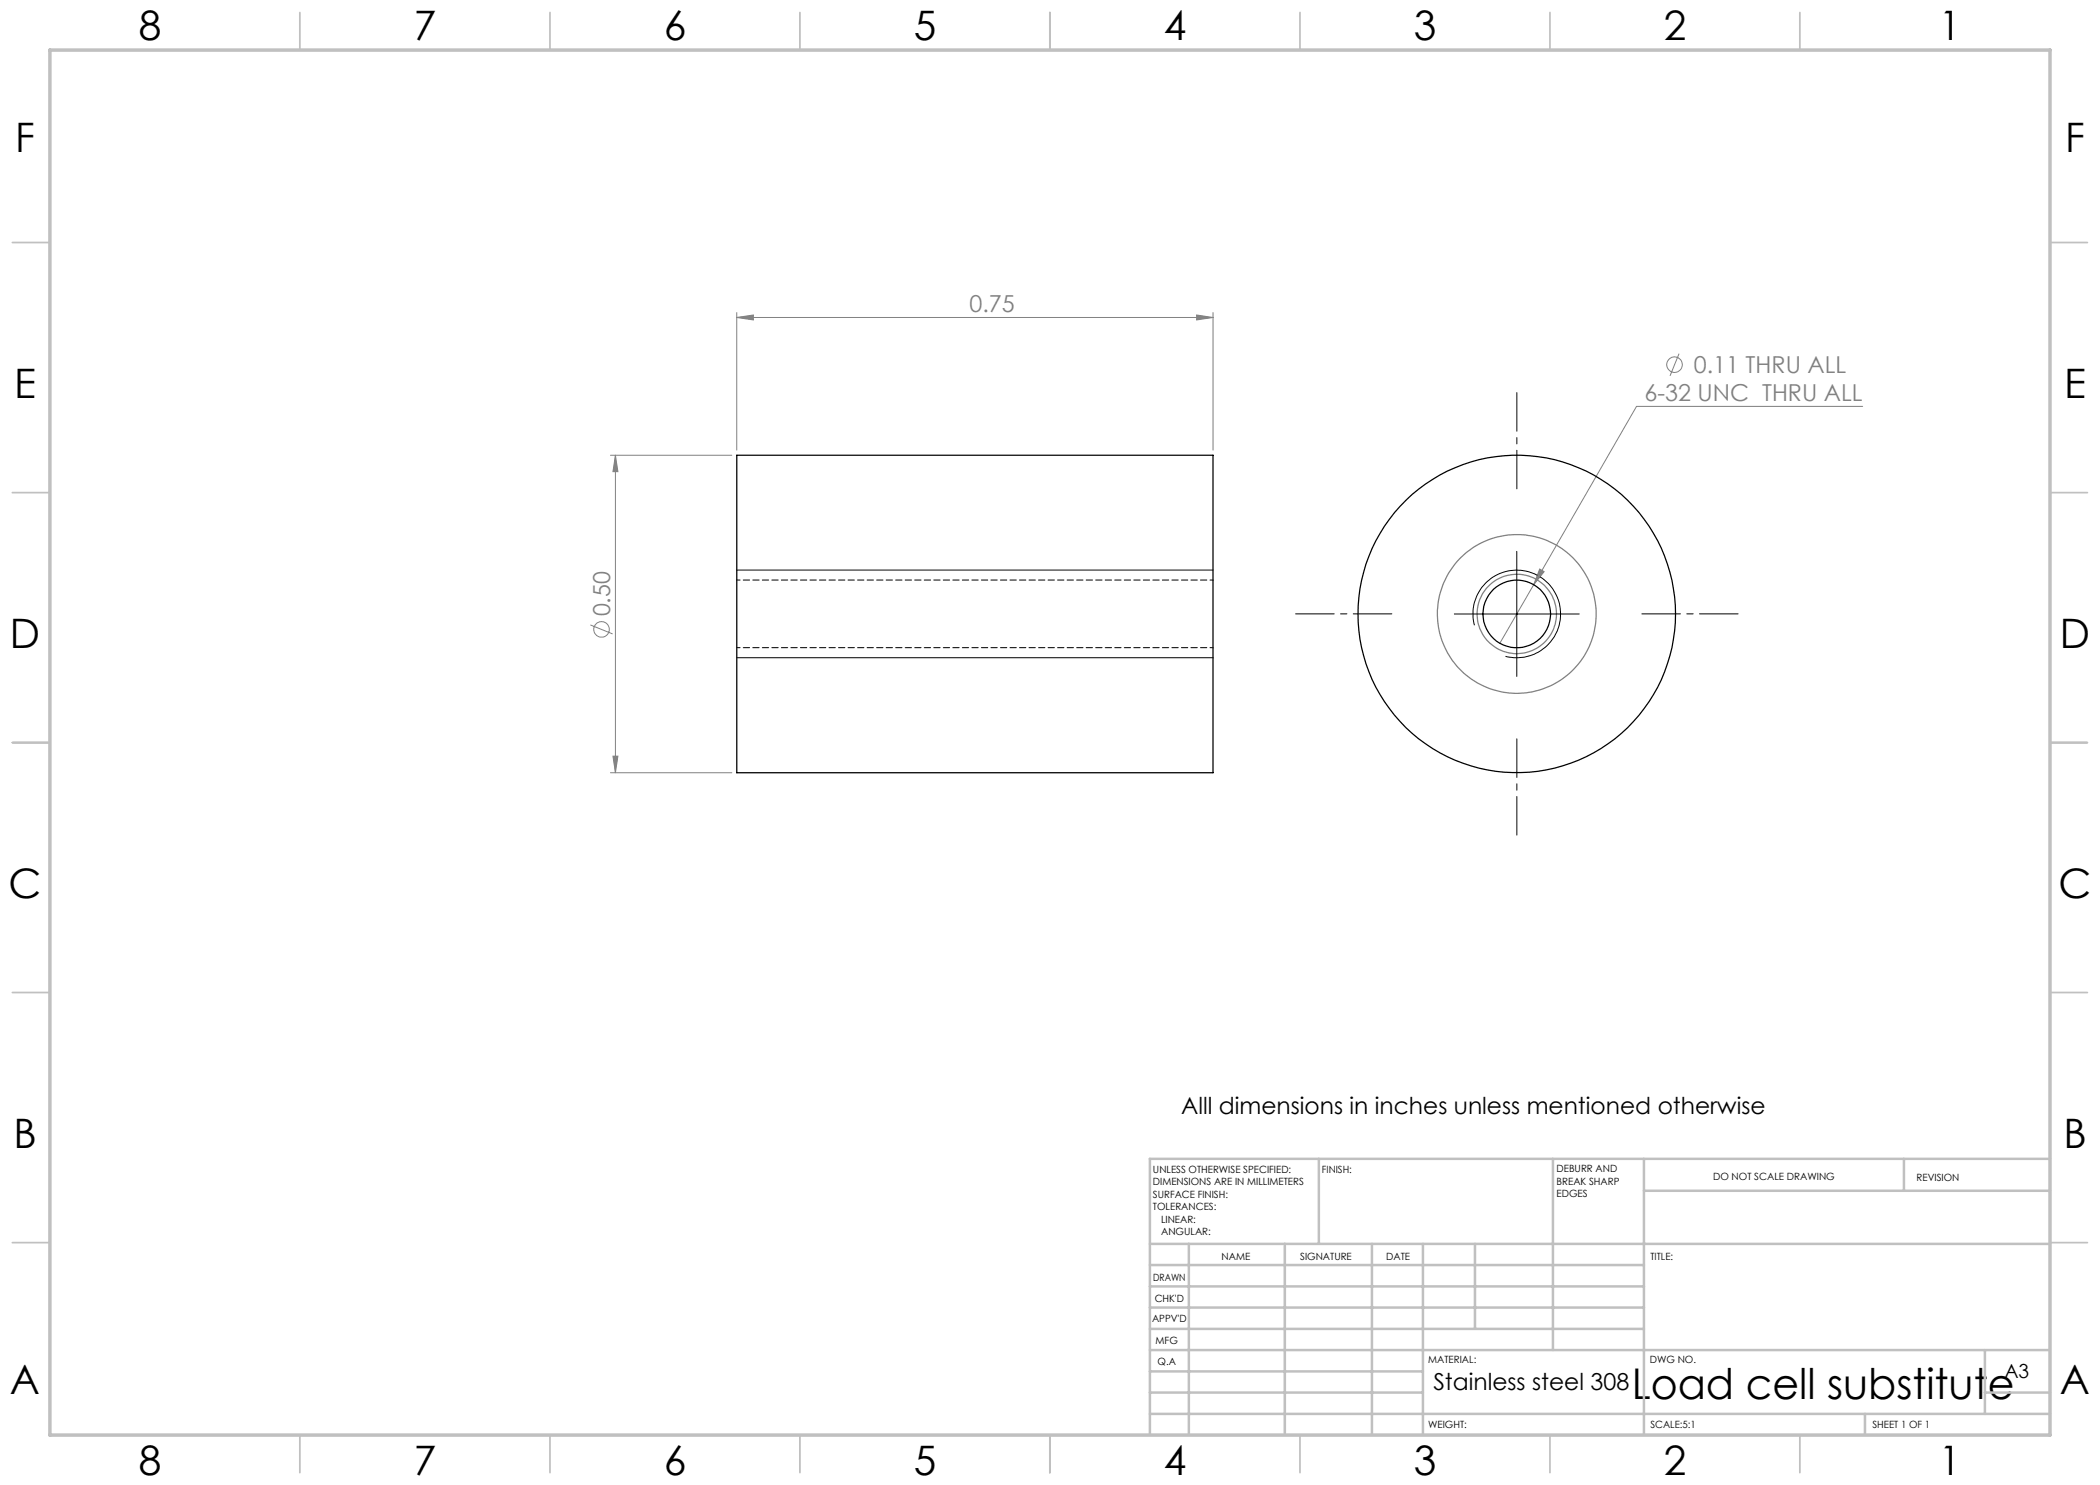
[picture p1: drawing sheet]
<svg xmlns="http://www.w3.org/2000/svg" width="420mm" height="297mm" viewBox="0 0 420 297" stroke-linecap="round" stroke-linejoin="round" font-family="sans-serif">
<g fill="none" stroke="#808080" stroke-width=".2">
<path d="M147.4 63.5l3.3-.5v1zM147.4 62.5v27.5M147.4 63.5h95.2M239.3 63l3.3 .5-3.3 .5zM242.6 62.5v27.5M335.8 70.7l-1.8 4.5M122.1 91h24.3M123.1 91v63.5M123.1 91l.5 3.3h-1zM372.5 81.3h-45.2l-20.6 35.6M306.7 116.9l-6.7 11.8M307.9 113.8l.9 .5-2.1 2.6z"/>
<path d="M118.1 125l4.4 1.8M122.1 154.5h24.3M122.6 151.2h1l-.5 3.3z"/>
<circle cx="334.9" cy="72.9" r="1.55"/>
<circle cx="120.3" cy="125.9" r="1.56"/>
</g>
<g fill="none" stroke="#808080" stroke-width=".25">
<circle cx="303.4" cy="122.8" r="15.9"/>
<circle cx="303.4" cy="122.8" r="7.9"/>
</g>
<path d="M147.4 114h95.2M303.4 110.3v25M147.4 131.5h95.2M290.9 122.8h24.9M294.9 125.1a8.8 8.8 0 0 1 7.7-11 8.8 8.8 0 0 1 9.5 9.5 8.8 8.8 0 0 1-11 7.7" fill="none" stroke="#000" stroke-width=".2"/>
<g fill="none" stroke="#c0c0c0" stroke-width=".35">
<path d="M60 2.5v7.5M110 2.5v7.5M160 2.5v7.5M210 2.5v7.5M260 2.5v7.5M310 2.5v7.5M360 2.5v7.5M2.5 48.5h7.5M410 48.5h7.5M2.5 98.5h7.5M410 98.5h7.5M2.5 148.5h7.5"/>
<path d="M410 148.5h7.5M2.5 198.5h7.5M410 198.5h7.5M2.5 248.5h7.5M410 248.5h7.5M60 287v7.5M110 287v7.5M160 287v7.5M210 287v7.5M260 287v7.5M310 287v7.5M360 287v7.5"/>
</g>
<g fill="none" stroke="#c0c0c0" stroke-width=".5">
<path d="M263.8 231.8v17M310.6 231.8v38.2M328.8 231.8v55.2M328.8 238.2h81.2M380.8 231.8v6.4M410 231.8h-180v55.2M230 248.8h180M230 257.3h98.8M230 253h98.8M237.8 248.8v38.2M257 248.8v38.2M274.4 248.8v38.2"/>
<path d="M284.6 248.8v38.2M295 248.8v17M230 265.8h98.8M230 261.5h98.8M230 278.5h54.6M230 274.3h54.6M230 270h180M397 278.5h13M397 270v12.8M230 282.8h180M373 282.8v4.2"/>
</g>
<path d="M10 10h400v277h-400z" fill="none" stroke="#c0c0c0" stroke-width=".7"/>
<path d="M303.4 97.8v-19.3M278.4 122.8h-19.3M328.4 122.8h19.2M303.4 147.8v19.2" fill="none" stroke="#000" stroke-width=".2" stroke-dasharray="15.2 1.3 1.3 1.3" stroke-dashoffset="7.5"/>
<g fill="#808080">
<path d="M307.9 113.8l.9 .5-2.1 2.6z"/>
<path d="M239.3 63l3.3 .5-3.3 .5zM147.4 63.5l3.3-.5v1z"/>
<path d="M123.1 91l.5 3.3h-1zM122.6 151.2h1l-.5 3.3z"/>
</g>
<g fill="none" stroke="#000" stroke-width=".25">
<path d="M147.4 91h95.2v63.5h-95.2z"/>
<circle cx="303.3" cy="122.8" r="6.8"/>
<circle cx="303.3" cy="122.8" r="31.8"/>
</g>
<path d="M242.6 116h-95.2M147.4 129.5h95.2" fill="none" stroke="#000" stroke-width=".2" stroke-dasharray="1.3 .6" stroke-dashoffset=".6"/>
<text font-size="8.5" x="326.3" y="279.7">Load cell substitute</text>
<g font-size="8.1">
<text x="27.8" y="8">8</text>
<text x="82.8" y="8">7</text>
<text x="132.8" y="8">6</text>
<text x="182.8" y="8">5</text>
<text x="232.8" y="8">4</text>
<text x="282.8" y="8">3</text>
<text x="332.8" y="8">2</text>
<text x="387.8" y="8">1</text>
<text x="3" y="30.4">F</text>
<text x="413" y="30.4">F</text>
<text x="2.8" y="79.6">E</text>
<text x="412.8" y="79.6">E</text>
<text x="2" y="129.6">D</text>
<text x="412" y="129.6">D</text>
<text x="1.7" y="179.6">C</text>
<text x="411.7" y="179.6">C</text>
<text x="2.7" y="229.6">B</text>
<text x="412.7" y="229.6">B</text>
<text x="2" y="278.9">A</text>
<text x="412" y="278.9">A</text>
<text x="27.8" y="295">8</text>
<text x="82.8" y="295">7</text>
<text x="132.8" y="295">6</text>
<text x="182.8" y="295">5</text>
<text x="232.8" y="295">4</text>
<text x="282.8" y="295">3</text>
<text x="332.8" y="295">2</text>
<text x="387.8" y="295">1</text>
</g>
<g font-size="4.7" fill="#808080">
<text x="193.9" y="62.5">0.75</text>
<text x="338.8" y="74.6">0.11 THRU ALL</text>
<text x="328.9" y="80.2">6-32 UNC THRU ALL</text>
<text x="122" y="123.3" transform="rotate(-90 122 123.3)">0.50</text>
</g>
<g font-size="4.7">
<text x="236.2" y="222.7">Alll dimensions in inches unless mentioned otherwise</text>
<text x="286.7" y="277.9">Stainless steel 308</text>
</g>
<text font-size="3.9" x="400.9" y="275.5">A3</text>
<g font-size="2">
<text x="230.6" y="234.6">UNLESS OTHERWISE SPECIFIED:</text>
<text x="230.6" y="237.1">DIMENSIONS ARE IN MILLIMETERS</text>
<text x="230.6" y="239.6">SURFACE FINISH:</text>
<text x="264.4" y="234.6">FINISH:</text>
<text x="311.3" y="234.5">DEBURR AND</text>
<text x="311.3" y="237">BREAK SHARP</text>
<text x="311.3" y="239.5">EDGES</text>
<text x="342.6" y="236">DO NOT SCALE DRAWING</text>
<text x="383.3" y="236.2">REVISION</text>
<text x="230.6" y="242.1">TOLERANCES:</text>
<text x="232.2" y="244.6">LINEAR:</text>
<text x="232.2" y="247.1">ANGULAR:</text>
<text x="244.3" y="252">NAME</text>
<text x="260" y="251.9">SIGNATURE</text>
<text x="277.2" y="251.9">DATE</text>
<text x="330.1" y="251.9">TITLE:</text>
<text x="230.6" y="256.1">DRAWN</text>
<text x="230.9" y="260.3">CHK'D</text>
<text x="230.4" y="264.4">APPV'D</text>
<text x="231.1" y="268.8">MFG</text>
<text x="231.5" y="273">Q.A</text>
<text x="285.6" y="272.5">MATERIAL:</text>
<text x="330" y="272.5">DWG NO.</text>
<text x="285.6" y="285.5">WEIGHT:</text>
<text x="330.1" y="285.6">SCALE:5:1</text>
<text x="374.5" y="285.6">SHEET 1 OF 1</text>
</g>
</svg>
